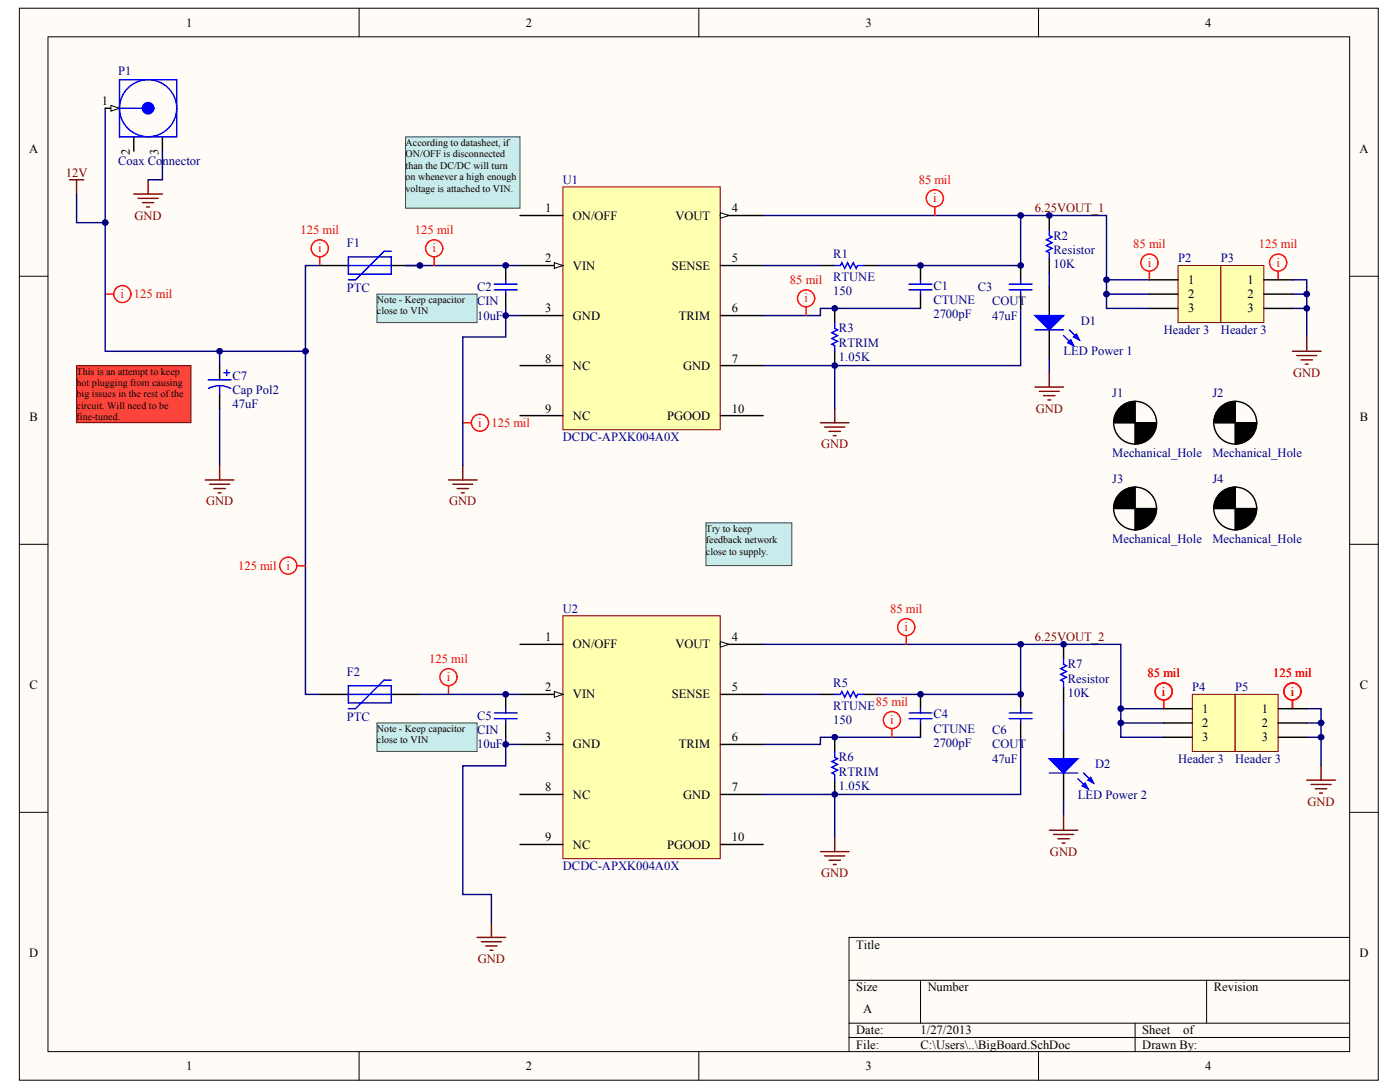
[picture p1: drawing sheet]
# Altium project toasterBigBoard.PrjPcb
1 sheet, 28 parts. Net scope: global (net labels, ports and power ports of the same name join across sheets).
Board file: toasterBigBoard.PcbDoc

## Sheet BigBoard.SchDoc
size A

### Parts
C1  CTUNE  value 2700pF  [CAPC1608L]
C2  CIN  value 10uF  [CAPC2012L]
C3  COUT  value 47uF  [CAPC3216L]
C4  CTUNE  value 2700pF  [CAPC1608L]
C5  CIN  value 10uF  [CAPC2012L]
C6  COUT  value 47uF  [CAPC3216L]
C7  Cap Pol2  value 47uF  [RAD-POLAR-0.1]
D1  LED Power 1  [SurfaceMount(603)]
D2  LED Power 2  [SurfaceMount(603)]
F1  PTC  [J1-1812]
F2  PTC  [J1-1812]
J1  Mechanical_Hole  [#4_Screw_Hole]
J2  Mechanical_Hole  [#4_Screw_Hole]
J3  Mechanical_Hole  [#4_Screw_Hole]
J4  Mechanical_Hole  [#4_Screw_Hole]
P1  Coax Connector  [COAX_3pin]
P2  Header 3  [Euroblock-A98334]
P3  Header 3  [Euroblock-A98334]
P4  Header 3  [Euroblock-A98334]
P5  Header 3  [Euroblock-A98334]
R1  RTUNE  value 150  [J1-0603]
R2  Resistor  value 10K  [J1-0603]
R3  RTRIM  value 1.05K  [J1-0603]
R5  RTUNE  value 150  [J1-0603]
R6  RTRIM  value 1.05K  [J1-0603]
R7  Resistor  value 10K  [J1-0603]
U1  DCDC-APXK004A0X  [DCDC-APXK004A0X]
U2  DCDC-APXK004A0X  [DCDC-APXK004A0X]

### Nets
12V: C7.1 F1.1 F2.1 P1.1(VCC)
GND: C2.1 C3.1 C5.1 C6.1 C7.2 D1.2(K) D2.2(K) P1.3(GND) P3.1 P3.2 P3.3 P5.1 P5.2 P5.3 R3.1 R6.1 U1.3(GND) U1.7(GND) U2.3(GND) U2.7(GND)
6.25VOUT_1: C1.1 C3.2 P2.1 P2.2 P2.3 R1.1 R2.1 U1.4(VOUT)
6.25VOUT_2: C4.1 C6.2 P4.1 P4.2 P4.3 R5.1 R7.1 U2.4(VOUT)
NetC1_2: C1.2 R3.2 U1.6(TRIM)
NetC2_2: C2.2 F1.2 U1.2(VIN)
NetC4_2: C4.2 R6.2 U2.6(TRIM)
NetC5_2: C5.2 F2.2 U2.2(VIN)
NetD1_1: D1.1(A) R2.2
NetD2_1: D2.1(A) R7.2
NetR1_2: R1.2 U1.5(SENSE)
NetR5_2: R5.2 U2.5(SENSE)

Not connected (* = marked no-connect by the designer): P1 2; U1 1(ON/OFF) 8(NC) 9(NC) 10(PGOOD); U2 1(ON/OFF) 8(NC) 9(NC) 10(PGOOD)

### Layout directives
rule Width Constraint [Pref Width = 125mil    Min Width = 50mil    Max Width = 200mil]: 12V, (no net found under the mark), GND, NetC2_2, NetC5_2
rule Width Constraint [Pref Width = 85mil    Min Width = 20mil    Max Width = 120mil]: 6.25VOUT_1, 6.25VOUT_2, NetC1_2, NetC4_2

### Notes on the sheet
- According to datasheet, if ON/OFF is disconnected than the DC/DC will turn on whenever a high enough voltage is attached to VIN.
- Note - Keep capacitor close to VIN
- (near C7) This is an attempt to keep hot plugging from causing big issues in the rest of the circuit. Will need to be fine-tuned.
- Try to keep feedback network close to supply.
